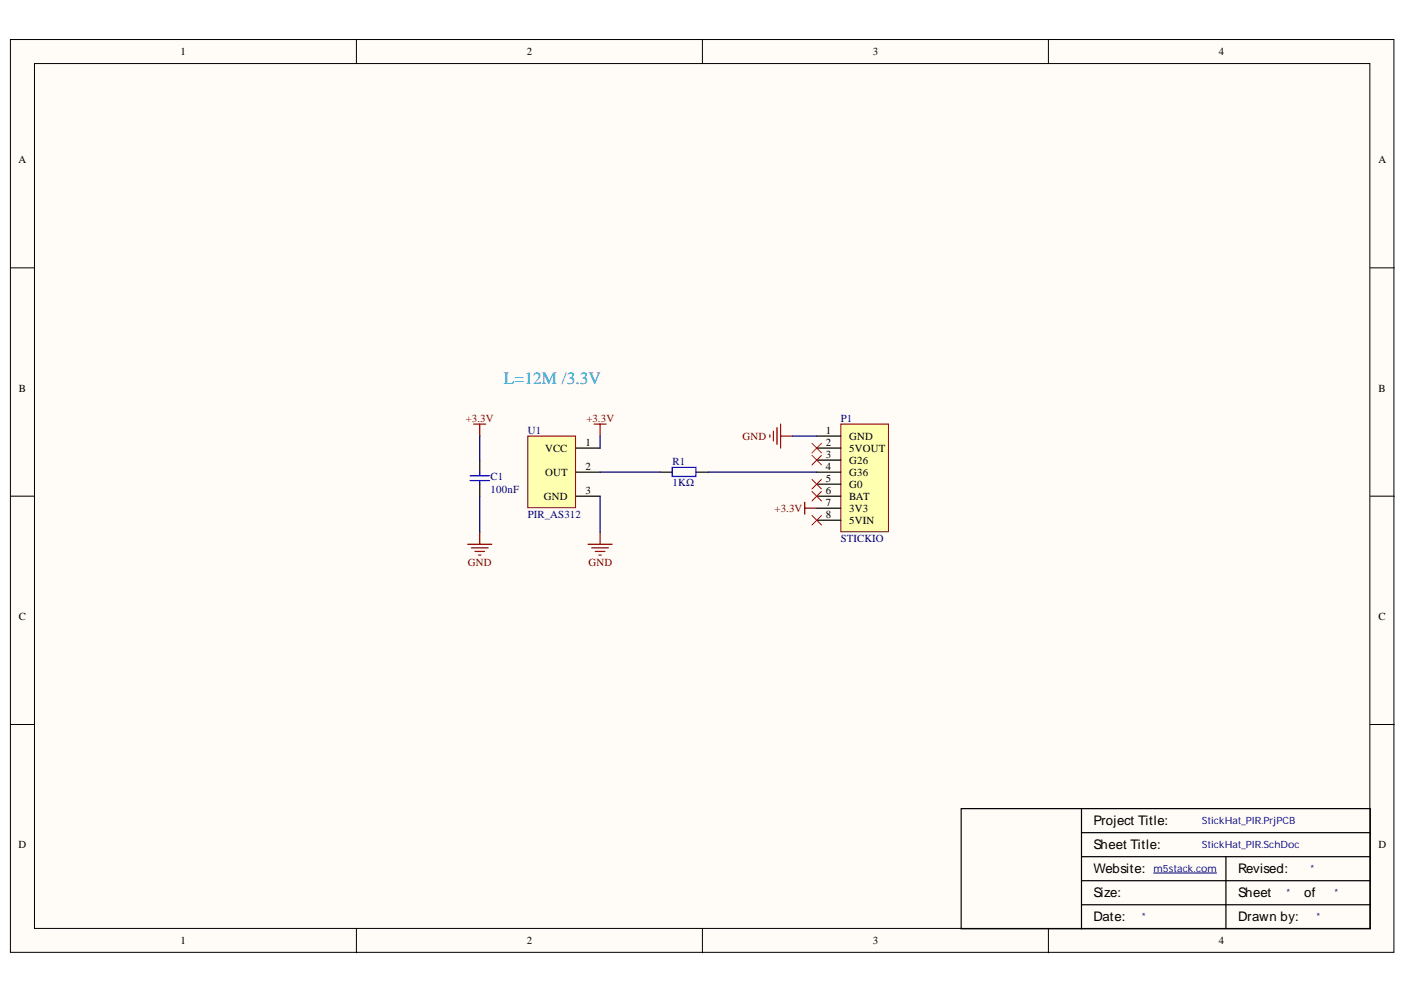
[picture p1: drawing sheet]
<svg xmlns="http://www.w3.org/2000/svg" width="297mm" height="210mm" viewBox="0 0 297 210" stroke-linecap="round" stroke-linejoin="round" font-family="sans-serif">
<g fill="#fffcf8" stroke="#000" stroke-width=".21">
<path d="M2.2 8.4h292.3v192.9h-292.3z"/>
<path d="M7.3 13.4h282.1v182.9h-282.1z"/>
</g>
<path d="M75.3 8.4v5M148.4 8.4v5M221.5 8.4v5M2.2 56.6h5.1M289.5 56.6h5.1M2.2 104.9h5.1M289.5 104.9h5.1M2.2 153.1h5.1M289.5 153.1h5.1M75.3 196.3v5.1M148.4 196.3v5.1M221.5 196.3v5.1" fill="none" stroke="#000" stroke-width=".21"/>
<path d="M228.5 170.9h-25.4v25.4h25.4M228.5 170.9h61v25.4h-61M228.5 176h61M228.5 170.9v25.4M228.5 191.2h61M228.5 186.2h61M228.5 181.1h61M259 181.1v15.2" fill="none" stroke="#000" stroke-width=".25"/>
<path d="M243.7 184.5h13.3" fill="none" stroke="#000080" stroke-width=".21"/>
<path d="M177.6 89.6h10.1v22.8h-10.1z" fill="#ffffb0" stroke="#800000" stroke-width=".21"/>
<path d="M172.5 92.2h5.1M172.5 94.7h5.1M172.5 97.3h5.1M172.5 99.8h5.1M172.5 102.3h5.1M172.5 104.9h5.1M172.5 107.4h5.1M172.5 110h5.1" fill="none" stroke="#000" stroke-width=".25"/>
<path d="M171.5 93.7l2.1 2M173.6 93.7l-2.1 2M171.5 108.9l2.1 2.1M171.5 103.9l2.1 2M173.6 108.9l-2.1 2.1M173.6 103.9l-2.1 2" fill="none" stroke="#f00" stroke-width=".21"/>
<path d="M162.6 91.9v.5M163.4 91.2v2M164.2 90.4v3.6M164.9 89.6v5.1M164.9 92.2h2.6M170 106.2v2.5M170 107.4h2.5" fill="none" stroke="#800000" stroke-width=".25"/>
<path d="M111.5 92.2h10.1v15.1h-10.1z" fill="#ffffb0" stroke="#800000" stroke-width=".21"/>
<path d="M101.4 97.3v2.5M121.7 94.7h5.1M121.7 99.8h5.1M139.5 99.8h2.5M147.1 99.8h2.6M101.4 102.3v2.6M121.7 104.9h5.1" fill="none" stroke="#000" stroke-width=".25"/>
<g fill="none" stroke="#800000" stroke-width=".25">
<path d="M100.1 89.6h2.5M101.4 89.6v2.6M125.5 89.6h2.6M126.8 89.6v2.6M98.8 115h5.1M99.6 115.8h3.5M100.3 116.6h2.1M101.1 117.3h.5M101.4 112.5v2.5M124.2 115h5.1M125 115.8h3.6M125.8 116.6h2"/>
<path d="M126.5 117.3h.5M126.8 112.5v2.5"/>
</g>
<path d="M171.5 96.2l2.1 2.1M173.6 96.2l-2.1 2.1M171.5 101.3l2.1 2.1M173.6 101.3l-2.1 2.1" fill="none" stroke="#f00" stroke-width=".21"/>
<path d="M101.4 99.8v.8M142 98.8h5v1.9h-5zM99.3 100.6h4.1M99.3 101.6h4.1M101.4 101.6v.7" fill="none" stroke="#00f" stroke-width=".25"/>
<path d="M101.4 92.2v5.1M126.8 92.2v2.5M126.8 99.8h12.7M149.7 99.8h22.8M167.5 92.2h5M101.4 104.9v7.6M126.8 104.9v7.6" fill="none" stroke="#000080" stroke-width=".25"/>
<text font-size="3.6" fill="#009cca" x="106.4" y="81.3">L=12M /3.3V</text>
<g font-size="2.8">
<text x="231" y="174.4">Project Title:</text>
<text x="231" y="179.5">Sheet Title:</text>
<text x="231" y="184.6">Website:</text>
<text x="261.6" y="184.6">Revised:</text>
<text x="231" y="189.7">Size:</text>
<text x="261.6" y="189.7">Sheet</text>
<text x="275.5" y="189.7">of</text>
<text x="231" y="194.7">Date:</text>
<text x="261.6" y="194.7">Drawn by:</text>
</g>
<g font-size="2.3">
<text x="38.2" y="11.7">1</text>
<text x="111.3" y="11.7">2</text>
<text x="184.4" y="11.7">3</text>
<text x="257.5" y="11.7">4</text>
<text x="3.9" y="34.5">A</text>
<text x="291.3" y="34.5">A</text>
<text x="4" y="82.8">B</text>
<text x="291.3" y="82.8">B</text>
<text x="115.2" y="95.5">VCC</text>
<text x="123.7" y="94.2">1</text>
<text x="174.5" y="91.7">1</text>
<text x="174.5" y="94.2">2</text>
<text x="179.4" y="92.9">GND</text>
<text x="179.4" y="95.5">5VOUT</text>
<text x="115.2" y="100.5">OUT</text>
<text x="123.7" y="99.3">2</text>
<text x="174.5" y="96.7">3</text>
<text x="174.5" y="99.3">4</text>
<text x="174.5" y="101.8">5</text>
<text x="179.4" y="98">G26</text>
<text x="179.4" y="100.5">G36</text>
<text x="114.9" y="105.7">GND</text>
<text x="123.7" y="104.4">3</text>
<text x="174.5" y="104.4">6</text>
<text x="174.5" y="107">7</text>
<text x="179.4" y="103.1">G0</text>
<text x="179.4" y="105.7">BAT</text>
<text x="174.5" y="109.5">8</text>
<text x="179.4" y="108.2">3V3</text>
<text x="179.4" y="110.8">5VIN</text>
<text x="4" y="131.1">C</text>
<text x="291.3" y="131.1">C</text>
<text x="3.9" y="179.3">D</text>
<text x="291.3" y="179.3">D</text>
<text x="38.2" y="199.6">1</text>
<text x="111.3" y="199.6">2</text>
<text x="184.4" y="199.6">3</text>
<text x="257.5" y="199.6">4</text>
</g>
<g font-size="2.3" fill="#800000">
<text x="98.4" y="89.1">+3.3V</text>
<text x="123.9" y="89.1">+3.3V</text>
<text x="156.9" y="92.9">GND</text>
<text x="163.6" y="108.2">+3.3V</text>
<text x="98.8" y="119.6">GND</text>
<text x="124.3" y="119.6">GND</text>
</g>
<g font-size="2.3" fill="#000080">
<text x="177.6" y="89.1">P1</text>
<text x="111.5" y="91.7">U1</text>
<text x="103.7" y="101.6">C1</text>
<text x="142.1" y="98.3">R1</text>
<text x="103.7" y="104.2">100nF</text>
<text x="142.1" y="102.8">1KΩ</text>
<text x="111.5" y="109.5">PIR_AS312</text>
<text x="177.6" y="114.6">STICKIO</text>
</g>
<g font-size="2.1" fill="#000080">
<text x="253.9" y="174.2">StickHat_PIR.PrjPCB</text>
<text x="253.9" y="179.3">StickHat_PIR.SchDoc</text>
<text x="243.7" y="184.3">m5stack.com</text>
<text x="276.8" y="184.3">*</text>
<text x="271.7" y="189.4">*</text>
<text x="281.9" y="189.4">*</text>
<text x="241.2" y="194.5">*</text>
<text x="278.1" y="194.5">*</text>
</g>
</svg>
